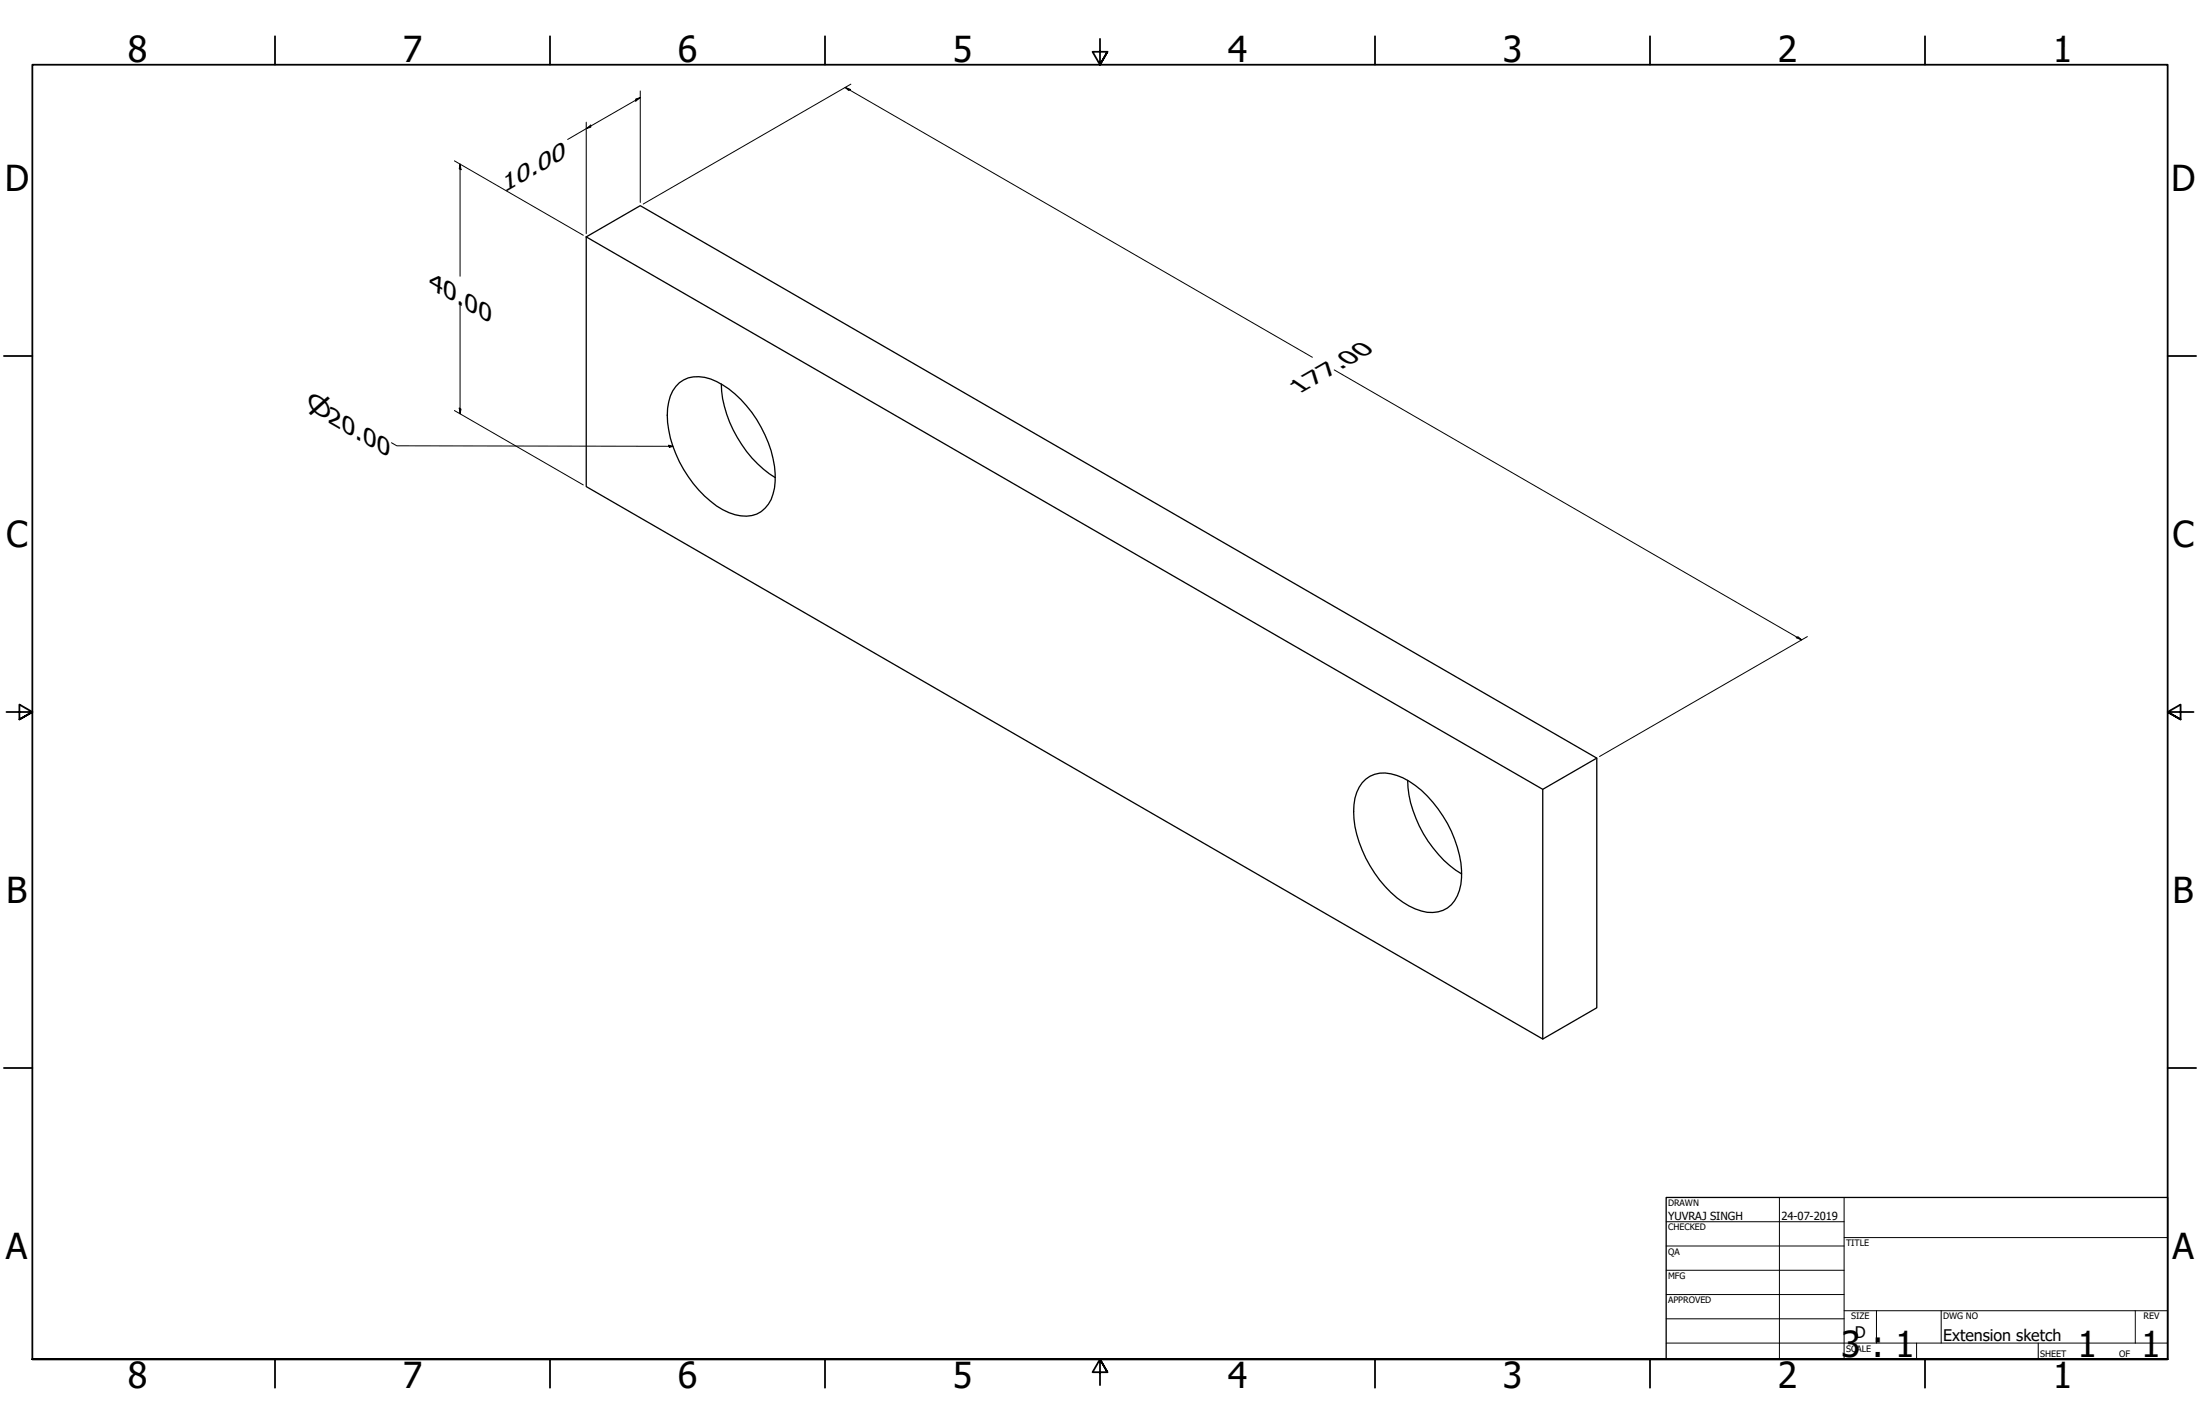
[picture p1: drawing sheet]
<svg xmlns="http://www.w3.org/2000/svg" width="864mm" height="559mm" viewBox="0 0 864 559" stroke-linecap="round" stroke-linejoin="round" font-family="sans-serif">
<!-- layer: Visible (ANSI) -->
<path d="M230.1 93l375.5 216.8v97.9l-375.5-216.8zM230.1 93l21.2-12.3 375.5 216.8v98l-21.2 12.2M266.7 150.2a13 13 0 0 1 14.6-.5 45.8 45.8 0 0 1 22.2 30.3 24.2 24.2 0 0 1-1.9 17.9 11 11 0 0 1-13.1 4.1 36.4 36.4 0 0 1-18.3-14.9 43.1 43.1 0 0 1-8.1-26.9 14.9 14.9 0 0 1 4.6-10zM283.1 150.7a47.1 47.1 0 0 0 21.3 36.8M626.8 297.5l-21.2 12.3M534.7 307.1a11.5 11.5 0 0 1 13.6-2.8 37.2 37.2 0 0 1 18.1 15.9 41.9 41.9 0 0 1 7.1 26.8 12.3 12.3 0 0 1-9 10.8 18.6 18.6 0 0 1-13.8-3.7 47.5 47.5 0 0 1-19.3-35.6 17.6 17.6 0 0 1 3.3-11.4zM552.6 306.2a46.4 46.4 0 0 0 21.2 36.8" fill="none" stroke="#000" stroke-width=".51"/>
<!-- layer: Border (ANSI) -->
<g fill="none" stroke="#000" stroke-width=".7">
<path d="M107.9 14.2v11.2M215.9 14.2v11.2M323.8 14.2v11.2M431.8 15.2v10.2l-2.9-5.1h5.8l-2.9 5.1 2.9-5.1M539.8 14.2v11.2M647.7 14.2v11.2M755.6 14.2v11.2M1.5 139.7h11.2M850.9 139.7h11.2M2.5 279.4h10.2l-5.1-2.9v5.8l5.1-2.9-5.1 2.9M861.1 279.4h-10.2l5.1-2.9v5.8l-5.1-2.9 5.1 2.9M1.5 419.1h11.2"/>
<path d="M850.9 419.1h11.2M12.7 533.4v-508h838.2v508h-838.2h838.2M107.9 533.4v11.2M215.9 533.4v11.2M323.8 533.4v11.2M434.7 538.5l-2.9-5.1 2.9 5.1h-5.8l2.9-5.1v10.2M539.8 533.4v11.2M647.7 533.4v11.2M755.6 533.4v11.2"/>
</g>
<!-- layer: Title (ANSI) -->
<g fill="none" stroke="#000" stroke-width=".39">
<path d="M654 479.4h69.9M698.5 469.9v63.5M723.9 469.9v63.5M654 488.9h69.9M654 498.5h69.9M723.9 485.6h127M654 508h69.9M654 517.5h69.9M723.9 514.3h127M736.6 514.3v12.7M762 514.3v12.7M838.2 514.3v12.7"/>
<path d="M654 527h196.9M752.3 527v6.4M800.1 527v6.4"/>
</g>
<path d="M654 469.9h196.9v63.5h-196.9z" fill="none" stroke="#000" stroke-width=".51"/>
<!-- layer: Dimension (ANSI) -->
<g fill="none" stroke="#000" stroke-width=".39">
<path d="M249.6 38.9l1.7-.6-1.7 1.4zM251.3 38.3l-28.5 16.4M251.3 35.7v43.7M331.7 34.3l2.2 .8-.8 .4zM331.7 34.3l183.5 105.9M334 33l-81.5 47.1M230.1 50.5l1.8-1.4v.8zM230.1 47.9v43.8M178.4 63.1l50.6 29.2M180.6 64.4l.4 2.2-.7-.4zM180.6 64.4v44M180.6 118.4v44"/>
<path d="M523.7 145.2l183.5 105.9M153.7 173.7l2.1 1.2 108.4 .2M178.4 161.1l50.6 29.2M180.3 160.1l.7 .4-.4 1.9zM262.4 174.7l1.8 .4-1.4 .5zM705.1 250.3l.7-.4 1.4 1.2zM709.5 249.8l-81.6 47.1"/>
</g>
<g fill="#000">
<path d="M249.6 38.9l1.7-.6-1.7 1.4z" fill-rule="evenodd"/>
<path d="M331.7 34.3l2.2 .8-.8 .4z" fill-rule="evenodd"/>
<path d="M230.1 50.5l1.8-1.4v.8z" fill-rule="evenodd"/>
<path d="M180.6 64.4l.4 2.2-.7-.4z" fill-rule="evenodd"/>
<path d="M180.3 160.1l.7 .4-.4 1.9z" fill-rule="evenodd"/>
<path d="M262.4 174.7l1.8 .4-1.4 .5z" fill-rule="evenodd"/>
<path d="M705.1 250.3l.7-.4 1.4 1.2z" fill-rule="evenodd"/>
</g>
<g font-size="14">
<text x="50.2" y="24.4">8</text>
<text x="158.1" y="24.4">7</text>
<text x="266.1" y="24.4">6</text>
<text x="374" y="24.4">5</text>
<text x="482" y="24.4">4</text>
<text x="589.9" y="24.4">3</text>
<text x="697.9" y="24.4">2</text>
<text x="805.8" y="24.4">1</text>
<text x="1.8" y="74.9">D</text>
<text x="852.2" y="74.9">D</text>
<text x="2.4" y="214.6">C</text>
<text x="852.8" y="214.6">C</text>
<text x="2.5" y="354.3">B</text>
<text x="852.9" y="354.3">B</text>
<text x="2.3" y="494">A</text>
<text x="852.7" y="494">A</text>
<text x="722.7" y="532.4">3 : 1</text>
<text x="815.5" y="532.6">1</text>
<text x="840.5" y="532.6">1</text>
<text x="50.2" y="544.6">8</text>
<text x="158.1" y="544.6">7</text>
<text x="266.1" y="544.6">6</text>
<text x="374" y="544.6">5</text>
<text x="482" y="544.6">4</text>
<text x="589.9" y="544.6">3</text>
<text x="697.9" y="544.6">2</text>
<text x="805.8" y="544.6">1</text>
</g>
<text font-size="9.7" x="120.5" y="160" transform="rotate(30 120.5 160)">⌀20.00</text>
<g font-size="9.1">
<text x="197.7" y="75.8" transform="rotate(-30 197.7 75.8)">10.00</text>
<text x="168.3" y="112.8" transform="rotate(30 168.3 112.8)">40.00</text>
</g>
<text font-size="9" x="510.2" y="154.6" transform="rotate(-30 510.2 154.6)">177.00</text>
<g font-size="6.3">
<text x="728.1" y="524.9">D</text>
<text x="762.8" y="526.2">Extension sketch</text>
</g>
<g font-size="4.4">
<text x="654.8" y="478.6">YUVRAJ SINGH</text>
<text x="699.3" y="478.6">24-07-2019</text>
</g>
<g font-size="3.5">
<text x="654.8" y="473.2">DRAWN</text>
<text x="654.8" y="482.8">CHECKED</text>
<text x="724.7" y="488.9">TITLE</text>
<text x="654.8" y="492.3">QA</text>
<text x="654.8" y="501.8">MFG</text>
<text x="654.8" y="511.4">APPROVED</text>
<text x="726.7" y="517.7">SIZE</text>
<text x="762.8" y="517.7">DWG NO</text>
<text x="841.4" y="517.7">REV</text>
<text x="724.7" y="530.4">SCALE</text>
<text x="800.9" y="532.6">SHEET</text>
<text x="831.8" y="532.6">OF</text>
</g>
</svg>
